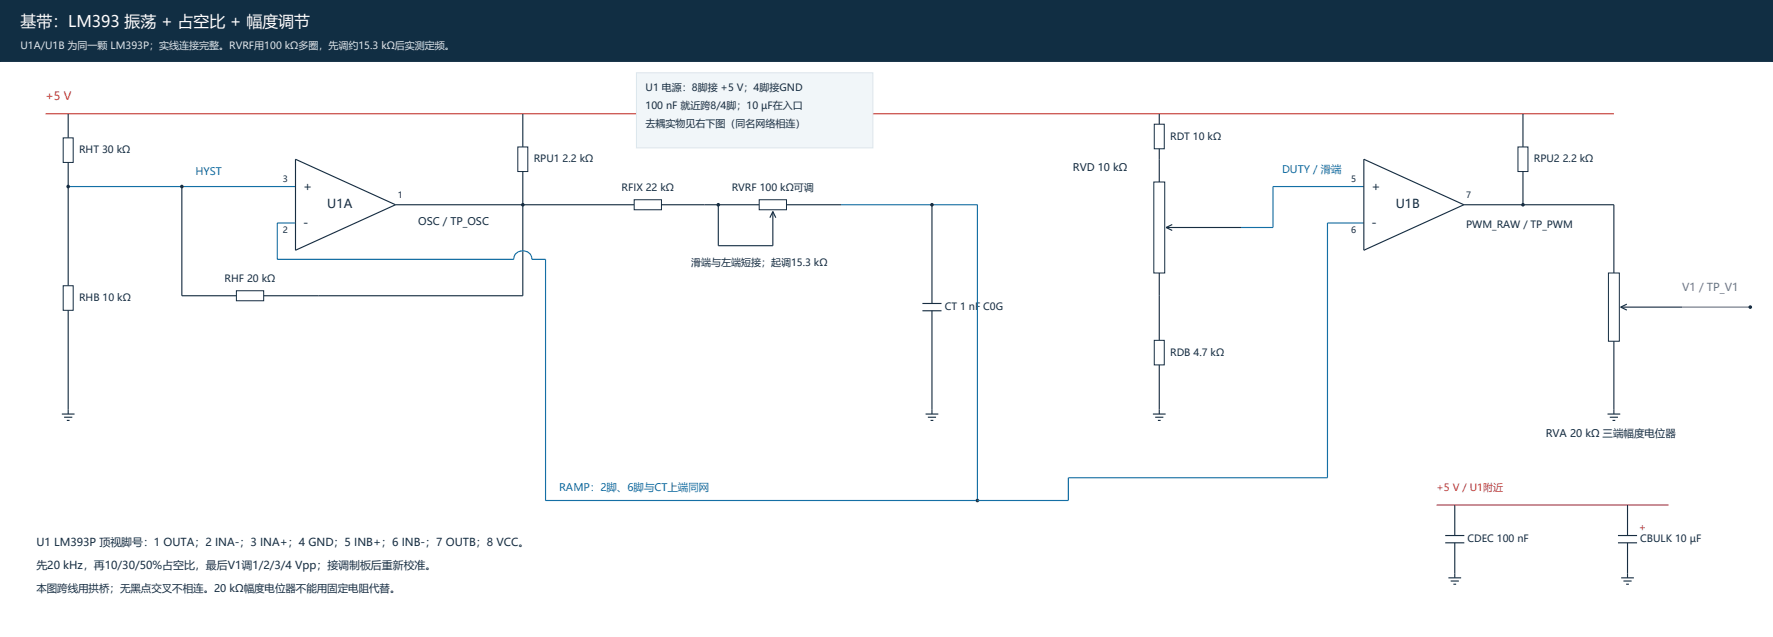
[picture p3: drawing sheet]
<svg xmlns="http://www.w3.org/2000/svg" width="1376mm" height="494mm" viewBox="0 0 1376 494" stroke-linecap="round" stroke-linejoin="round" font-family="sans-serif">
<path d="M0 0h1376v48h-1376z" fill-rule="evenodd" fill="#112e43" stroke="#112e43" stroke-width=".78" stroke-linecap="butt"/>
<path d="M35 88h1217" fill="none" stroke="#c43c36" stroke-width=".88" stroke-linecap="butt"/>
<path d="M53 88v19" fill="none" stroke="#172d41" stroke-width=".88" stroke-linecap="butt"/>
<path d="M49 107h8v19h-8z" fill-rule="evenodd" fill="#fff" stroke="#172d41" stroke-width=".78" stroke-linecap="butt"/>
<path d="M53 126v96" fill="none" stroke="#172d41" stroke-width=".88" stroke-linecap="butt"/>
<path d="M49 222h8v19h-8z" fill-rule="evenodd" fill="#fff" stroke="#172d41" stroke-width=".78" stroke-linecap="butt"/>
<path d="M53 241v80M48 321h10M50 323h6M52 326h2" fill="none" stroke="#172d41" stroke-width=".88" stroke-linecap="butt"/>
<path d="M53 145h176" fill="none" stroke="#146fa5" stroke-width=".88" stroke-linecap="butt"/>
<g fill="#172d41">
<circle cx="53" cy="145" r="1.4"/>
<circle cx="141" cy="145" r="1.4"/>
</g>
<path d="M229 123l78 36-78 35zM307 159h152" fill="none" stroke="#172d41" stroke-width=".88" stroke-linecap="butt"/>
<circle cx="406" cy="159" r="1.4" fill="#172d41"/>
<path d="M406 88v26" fill="none" stroke="#172d41" stroke-width=".88" stroke-linecap="butt"/>
<path d="M402 114h8v19h-8z" fill-rule="evenodd" fill="#fff" stroke="#172d41" stroke-width=".78" stroke-linecap="butt"/>
<path d="M406 133v96h-159M141 229h42" fill="none" stroke="#172d41" stroke-width=".88" stroke-linecap="butt"/>
<path d="M183 225h22v8h-22z" fill-rule="evenodd" fill="#fff" stroke="#172d41" stroke-width=".78" stroke-linecap="butt"/>
<path d="M141 145v84M459 159h33M205 229h42" fill="none" stroke="#172d41" stroke-width=".88" stroke-linecap="butt"/>
<path d="M492 155h21v8h-21z" fill-rule="evenodd" fill="#fff" stroke="#172d41" stroke-width=".78" stroke-linecap="butt"/>
<path d="M513 159h76" fill="none" stroke="#172d41" stroke-width=".88" stroke-linecap="butt"/>
<path d="M589 155h21v8h-21z" fill-rule="evenodd" fill="#fff" stroke="#172d41" stroke-width=".78" stroke-linecap="butt"/>
<path d="M557 159v31h43v-26M610 159h43M600 164l2 5M600 164l-3 5" fill="none" stroke="#172d41" stroke-width=".88" stroke-linecap="butt"/>
<circle cx="557" cy="159" r="1.4" fill="#172d41"/>
<path d="M653 159h105" fill="none" stroke="#146fa5" stroke-width=".88" stroke-linecap="butt"/>
<circle cx="723" cy="159" r="1.4" fill="#172d41"/>
<path d="M723 159v76M716 235h15M716 241h15M723 241v80M718 321h10M720 323h6M722 326h2" fill="none" stroke="#172d41" stroke-width=".88" stroke-linecap="butt"/>
<path d="M758 159v229h-335v-187h-10a7 7 0 0 0-7-7 7 7 0 0 0-7 7h-184v-28h14" fill="none" stroke="#146fa5" stroke-width=".88" stroke-linecap="butt"/>
<circle cx="758" cy="388" r="1.4" fill="#172d41"/>
<path d="M1058 173h-28v197h-201v18h-71" fill="none" stroke="#146fa5" stroke-width=".88" stroke-linecap="butt"/>
<path d="M900 88v8" fill="none" stroke="#172d41" stroke-width=".88" stroke-linecap="butt"/>
<path d="M896 96h7v19h-7z" fill-rule="evenodd" fill="#fff" stroke="#172d41" stroke-width=".78" stroke-linecap="butt"/>
<path d="M900 115v26" fill="none" stroke="#172d41" stroke-width=".88" stroke-linecap="butt"/>
<path d="M895 141h9v71h-9z" fill-rule="evenodd" fill="#fff" stroke="#172d41" stroke-width=".78" stroke-linecap="butt"/>
<path d="M900 212v52" fill="none" stroke="#172d41" stroke-width=".88" stroke-linecap="butt"/>
<path d="M896 264h7v19h-7z" fill-rule="evenodd" fill="#fff" stroke="#172d41" stroke-width=".78" stroke-linecap="butt"/>
<path d="M1058 123l78 36-78 35zM1136 159h116M905 176h58M905 176l5 3M910 174l-5 2M900 283v38M895 321h10M896 323h7M899 326h2" fill="none" stroke="#172d41" stroke-width=".88" stroke-linecap="butt"/>
<path d="M1058 145h-70v31h-25" fill="none" stroke="#146fa5" stroke-width=".88" stroke-linecap="butt"/>
<circle cx="1182" cy="159" r="1.4" fill="#172d41"/>
<path d="M1182 88v26" fill="none" stroke="#172d41" stroke-width=".88" stroke-linecap="butt"/>
<path d="M1178 114h8v19h-8z" fill-rule="evenodd" fill="#fff" stroke="#172d41" stroke-width=".78" stroke-linecap="butt"/>
<path d="M1182 133v26M1252 159v53" fill="none" stroke="#172d41" stroke-width=".88" stroke-linecap="butt"/>
<path d="M1248 212h9v53h-9z" fill-rule="evenodd" fill="#fff" stroke="#172d41" stroke-width=".78" stroke-linecap="butt"/>
<path d="M1258 238h47M1258 238l4 2M1262 236l-4 2M1252 265v56M1247 321h10M1249 323h7M1251 326h2" fill="none" stroke="#172d41" stroke-width=".88" stroke-linecap="butt"/>
<path d="M1305 238h53" fill="none" stroke="#8240a5" stroke-width=".88" stroke-linecap="butt"/>
<circle cx="1358" cy="238" r="1.4" fill="#172d41"/>
<path d="M494 56h183v59h-183z" fill-rule="evenodd" fill="#f1f6f9" stroke="#dce5ec" stroke-width=".78" stroke-linecap="butt"/>
<path d="M1115 392h180" fill="none" stroke="#c43c36" stroke-width=".88" stroke-linecap="butt"/>
<g fill="none" stroke="#172d41" stroke-width=".88" stroke-linecap="butt">
<path d="M1129 392v23M1263 392v23M1121 415h15M1256 415h14M1121 421h15M1129 421v27M1256 421h14M1263 421v27M1124 448h10M1126 450h6M1128 453h2M1258 448h10"/>
<path d="M1260 450h6M1262 453h2"/>
</g>
<text font-size="12.3" fill="#fff" x="16" y="21">基带：LM393 振荡 + 占空比 + 幅度调节</text>
<g font-size="9.5" fill="#172d41">
<text x="235" y="148">+</text>
<text x="1064" y="148">+</text>
<text x="254" y="161">U1A</text>
<text x="1083" y="161">U1B</text>
<text x="235" y="176">-</text>
<text x="1064" y="176">-</text>
</g>
<text font-size="8.8" fill="#c43c36" x="35" y="78">+5 V</text>
<text font-size="8.5" fill="#8240a5" x="1305" y="226">V1 / TP_V1</text>
<g font-size="8.5" fill="#172d41">
<text x="28" y="423">U1 LM393P 顶视脚号：1 OUTA；2 INA-；3 INA+；4 GND；5 INB+；6 INB-；7 OUTB；8 VCC。</text>
<text x="28" y="441">先20 kHz，再10/30/50%占空比，最后V1调1/2/3/4 Vpp；接调制板后重新校准。</text>
</g>
<g font-size="8.1" fill="#146fa5">
<text x="152" y="136">HYST</text>
<text x="995" y="134">DUTY / 滑端</text>
<text x="434" y="381">RAMP：2脚、6脚与CT上端同网</text>
</g>
<g font-size="8.1" fill="#172d41">
<text x="833" y="132">RVD 10 kΩ</text>
<text x="325" y="175">OSC / TP_OSC</text>
<text x="1199" y="339">RVA 20 kΩ 三端幅度电位器</text>
<text x="28" y="459">本图跨线用拱桥；无黑点交叉不相连。20 kΩ幅度电位器不能用固定电阻代替。</text>
</g>
<text font-size="7.8" fill="#dbe8ee" x="16" y="38">U1A/U1B 为同一颗 LM393P；实线连接完整。RVRF用100 kΩ多圈，先调约15.3 kΩ后实测定频。</text>
<g font-size="7.8" fill="#172d41">
<text x="501" y="71">U1 电源：8脚接 +5 V；4脚接GND</text>
<text x="501" y="85">100 nF 就近跨8/4脚；10 µF在入口</text>
<text x="501" y="99">去耦实物见右下图（同名网络相连）</text>
<text x="908" y="108">RDT 10 kΩ</text>
<text x="61" y="119">RHT 30 kΩ</text>
<text x="414" y="126">RPU1 2.2 kΩ</text>
<text x="1190" y="126">RPU2 2.2 kΩ</text>
<text x="482" y="148">RFIX 22 kΩ</text>
<text x="568" y="148">RVRF 100 kΩ可调</text>
<text x="1138" y="176">PWM_RAW / TP_PWM</text>
<text x="536" y="206">滑端与左端短接；起调15.3 kΩ</text>
<text x="174" y="219">RHF 20 kΩ</text>
<text x="61" y="234">RHB 10 kΩ</text>
<text x="733" y="241">CT 1 nF C0G</text>
<text x="908" y="276">RDB 4.7 kΩ</text>
<text x="1139" y="421">CDEC 100 nF</text>
<text x="1273" y="421">CBULK 10 µF</text>
</g>
<g font-size="7.8" fill="#c43c36">
<text x="1115" y="381">+5 V / U1附近</text>
<text x="1272" y="412">+</text>
</g>
<g font-size="6.7" fill="#172d41">
<text x="219" y="141">3</text>
<text x="1048" y="141">5</text>
<text x="309" y="154">1</text>
<text x="1138" y="154">7</text>
<text x="219" y="181">2</text>
<text x="1048" y="181">6</text>
</g>
</svg>
